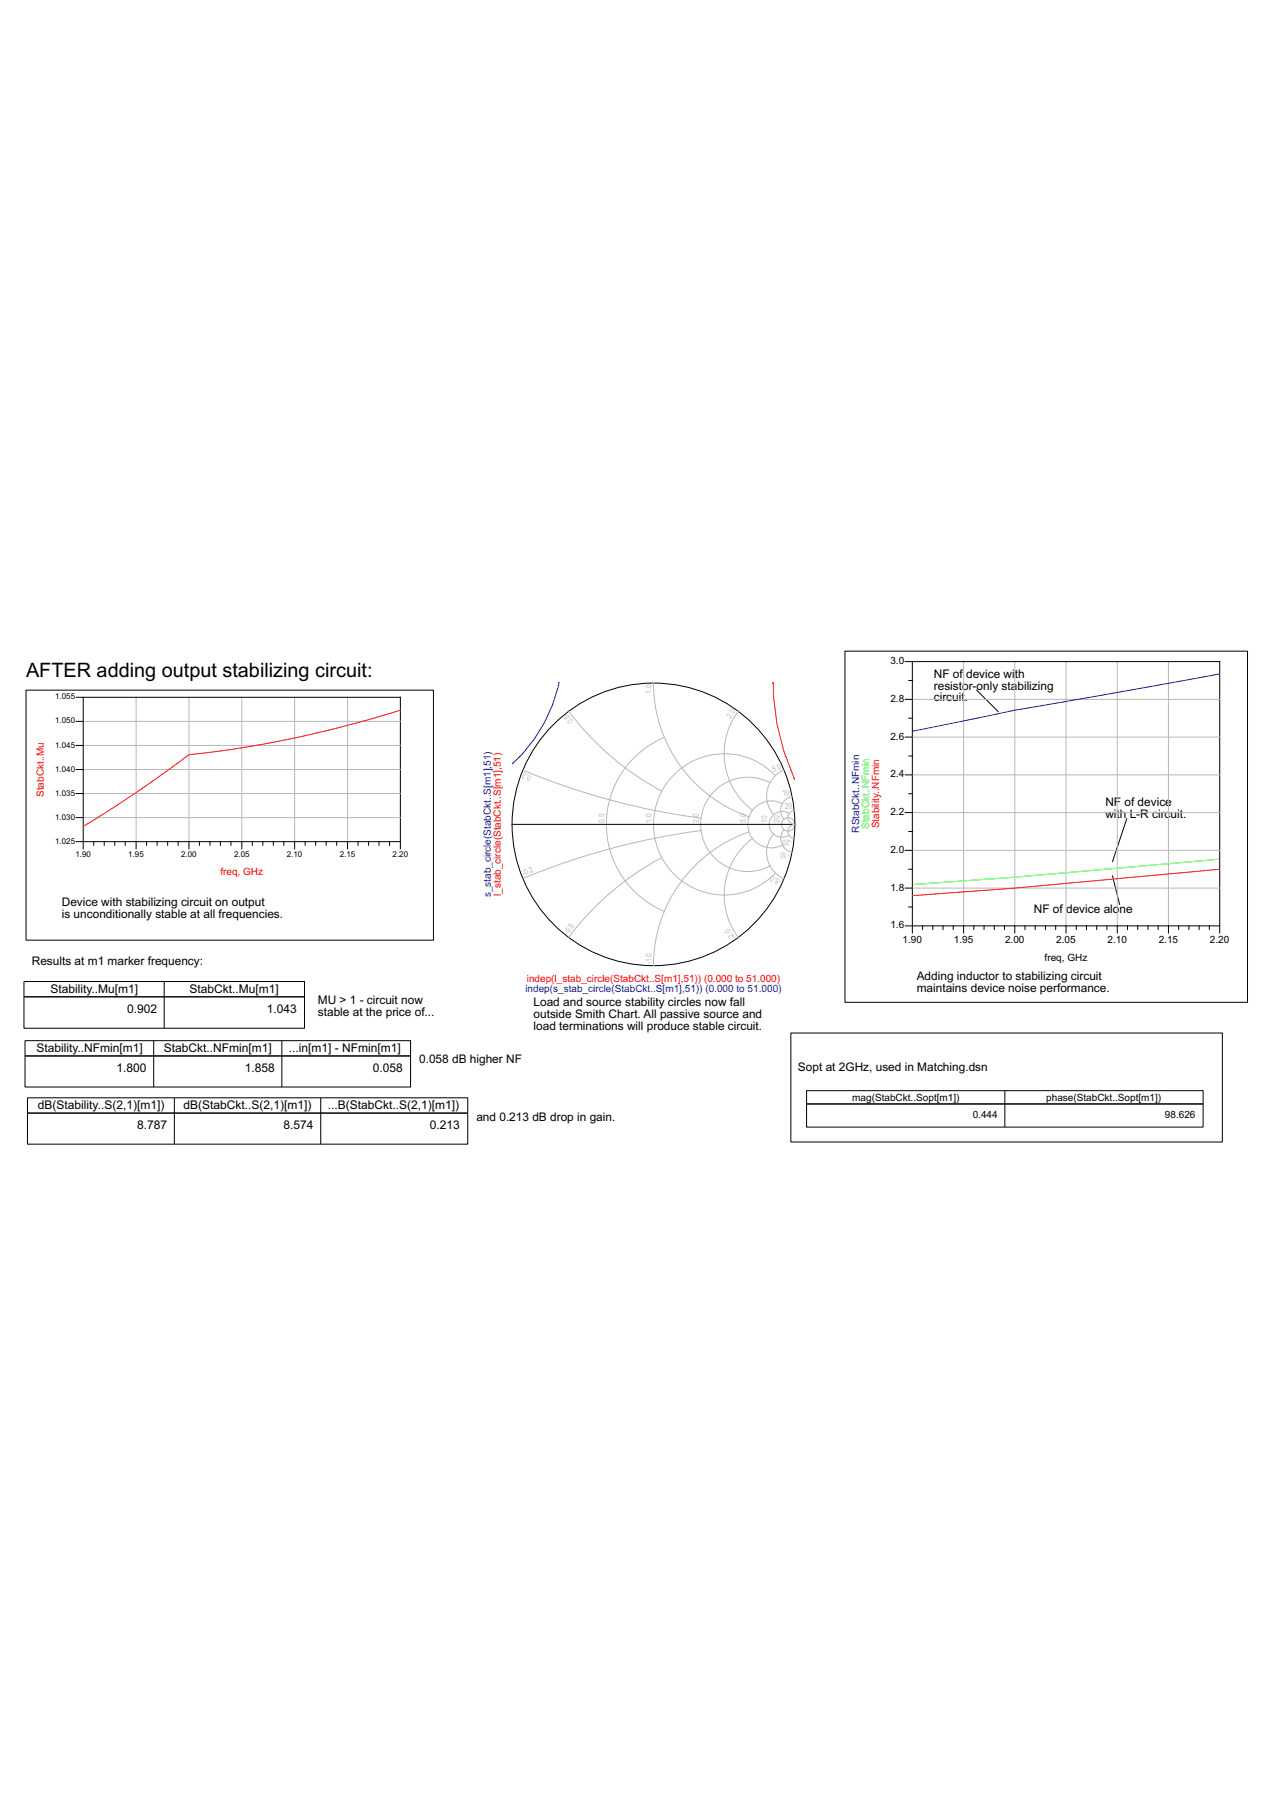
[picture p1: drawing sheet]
<svg xmlns="http://www.w3.org/2000/svg" width="210mm" height="297mm" viewBox="0 0 210 297" stroke-linecap="round" stroke-linejoin="round" font-family="sans-serif">
<path d="M13.8 119.3h52.4M22.5 115.3v23.9M31.2 115.3v23.9M40 115.3v23.9M48.7 115.3v23.9M57.4 115.3v23.9M13.8 135.2h52.4M13.8 131.2h52.4M13.8 127.3h52.4M13.8 123.3h52.4" fill="none" stroke="#b8b8b8" stroke-width=".17"/>
<g fill="none" stroke="#000" stroke-width=".17">
<path d="M12.6 115.3h53.6v25.1M12.6 119.3h1.2M13.8 115.3v25.1M12.6 139.2h53.6M12.6 135.2h1.2M12.6 131.2h1.2M12.6 127.3h1.2M12.6 123.3h1.2M15.5 139.2v.6M17.2 139.2v.6M19 139.2v.6M20.7 139.2v.6"/>
<path d="M22.5 139.2v1.2M24.2 139.2v.6M26 139.2v.6M27.7 139.2v.6M29.4 139.2v.6M31.2 139.2v1.2M33 139.2v.6M34.7 139.2v.6M36.4 139.2v.6M38.2 139.2v.6M40 139.2v1.2M41.7 139.2v.6"/>
<path d="M43.4 139.2v.6M45.2 139.2v.6M46.9 139.2v.6M48.7 139.2v1.2M50.4 139.2v.6M52.2 139.2v.6M53.9 139.2v.6M55.6 139.2v.6M57.4 139.2v1.2M59.2 139.2v.6M60.9 139.2v.6M62.7 139.2v.6"/>
<path d="M64.4 139.2v.6"/>
</g>
<path d="M13.8 136.6v.1z" fill="#f00"/>
<path d="M66.1 117.5a180.4 180.4 0 0 1-34.9 7.3 202.2 202.2 0 0 1-17.4 11.8" fill="none" stroke="#f00" stroke-width=".17"/>
<path d="M66.1 117.4l.1 .1z" fill="#f00"/>
<g fill="none" stroke="#000" stroke-width=".17">
<path d="M139.7 107.7h66.5v58.1h-66.5zM149.6 109.4h52v44.9M149.6 115.7h1.2M150.2 118.8h.6M150.2 112.6h.6M150.8 109.4v44.9M161.4 114.1l3.6 3.6M149.6 134.4h1.2M149.6 128.2h1.2M149.6 121.9h1.2M150.2 137.5h.6M150.2 131.3h.6"/>
<path d="M150.2 125h.6M186.2 135.4l-2.3 7.1M149.6 153.1h52M149.6 146.9h1.2M149.6 140.6h1.2M150.2 150h.6M150.2 143.8h.6M152.5 153.1v.6M154.2 153.1v.6M155.9 153.1v.6M157.5 153.1v.6M159.3 153.1v1.2"/>
<path d="M161 153.1v.6M162.6 153.1v.6M164.3 153.1v.6M166 153.1v.6M167.7 153.1v1.2M169.4 153.1v.6M171.1 153.1v.6M172.8 153.1v.6M174.5 153.1v.6M176.2 153.1v1.2M177.9 153.1v.6M179.6 153.1v.6"/>
<path d="M181.3 153.1v.6M182.9 153.1v.6M183.9 144.9l1.2 4.7M184.7 153.1v1.2M186.4 153.1v.6M188 153.1v.6M189.7 153.1v.6M191.4 153.1v.6M193.1 153.1v1.2M194.8 153.1v.6M196.5 153.1v.6M198.2 153.1v.6"/>
<path d="M199.9 153.1v.6M4 162.3h46.3v7.8h-46.3zM4 164.9h46.2M4.1 172.1h63.8v7.7h-63.8zM4.2 174.6h63.6M25.4 172.2v7.5M27.1 162.4v7.6M46.6 172.2v7.5M130.7 170.9h71.3v18h-71.3zM4.5 181.6h72.8v7.6h-72.8zM4.6 184.1h72.6M28.8 181.6v7.6"/>
<path d="M53 181.6v7.6M133.3 180.4h65.5v6h-65.5zM133.4 182.6h65.4M166.1 180.5v5.8"/>
</g>
<path d="M150.8 115.7h50.8M159.3 109.4v43.7M167.7 109.4v43.7M176.2 109.4v43.7M184.7 109.4v43.7M193.1 109.4v43.7M150.8 134.4h50.8M150.8 128.2h50.8M150.8 121.9h50.8M150.8 146.9h50.8M150.8 140.6h50.8" fill="none" stroke="#b8b8b8" stroke-width=".17"/>
<path d="M150.8 148.1l.1-.1 .1 .2h-.2z" fill="#f00"/>
<path d="M201.4 143.8l-33.7 3.1-16.7 1.2" fill="none" stroke="#f00" stroke-width=".17"/>
<path d="M201.4 143.7h.2v.1h-.2z" fill="#f00"/>
<path d="M150.8 146.2h.1l.1 .2h-.2z" fill="#0f0"/>
<path d="M201.4 142.1l-33.7 3-16.7 1.2" fill="none" stroke="#0f0" stroke-width=".17"/>
<path d="M201.4 142h.2v.2h-.2z" fill="#0f0"/>
<path d="M150.8 120.8h.1l.1 .2h-.2z" fill="#00f"/>
<path d="M201.4 111.5l-16.7 3a609.7 609.7 0 0 0-32.2 6.1l-1.5 .3" fill="none" stroke="#00f" stroke-width=".17"/>
<path d="M201.4 111.4h.2v.1l-.2 .1z" fill="#00f"/>
<g fill="none" stroke="#b8b8b8" stroke-width=".17">
<path d="M94 117.7a46.9 46.9 0 0 0 15.4 13.1M108 113a23.4 23.4 0 0 0 15.8 22.1M122 117.6a11.7 11.7 0 0 0 2.4 16.4M86.5 127.4a116 116 0 0 0 29.3 7.9M109.8 122a15.6 15.6 0 0 0-9.6 14.3 15.6 15.6 0 0 0 9.6 14.4M115.9 137.4a116.1 116.1 0 0 0-29.4 7.9M123.8 137.6a23.4 23.4 0 0 0-15.8 22.1M124.4 138.7a11.7 11.7 0 0 0-2.4 16.3M127.3 129.5a7.8 7.8 0 0 0-11.5 6.8 7.8 7.8 0 0 0 11.5 6.9M127.9 137.9a4.7 4.7 0 0 0 1.7 7.4M128.2 128.3a11.7 11.7 0 0 0-16.7-.3 11.7 11.7 0 0 0 0 16.7 11.7 11.7 0 0 0 16.7-.3M129.3 132.9a3.9 3.9 0 0 0-5.7 3.4 3.9 3.9 0 0 0 5.7 3.5"/>
<path d="M129.6 137.2a2.34 2.34 0 0 0 1.3 3.8M129.6 127.4a4.7 4.7 0 0 0-1.7 7.3M130.4 134.5a2.13 2.13 0 0 0-3.3 1.8 2.13 2.13 0 0 0 3.3 1.8M130.9 131.7a2.34 2.34 0 0 0-1.3 3.8M131.3 134a1.16 1.16 0 0 0-1.1 1.2 1.16 1.16 0 0 0 1.2 1.1M131.4 136.3a1.16 1.16 0 0 0-1.2 1.1 1.16 1.16 0 0 0 1.1 1.3M109.4 141.8a47 47 0 0 0-15.4 13.2"/>
<circle cx="130.3" cy="136.3" r="1.11"/>
</g>
<g fill="none" stroke="#000" stroke-width=".17">
<path d="M84.6 136.3h46.8"/>
<circle cx="108" cy="136.3" r="23.4"/>
</g>
<path d="M127.7 112.8h.2v.2h-.2z" fill="#f00"/>
<path d="M127.8 113a36.5 36.5 0 0 0 3.4 15.6" fill="none" stroke="#f00" stroke-width=".17"/>
<g fill="#f00">
<path d="M131.1 128.6h.2l.1 .1-.2 .1z"/>
<path d="M131.1 128.7l.2-.1 .1 .2v4.2v-3.9z"/>
</g>
<path d="M84.6 126.2l.1-.1 .1 .2-.2 .2v.1z" fill="#00f"/>
<path d="M92.4 113a25 25 0 0 1-7.6 13.2" fill="none" stroke="#00f" stroke-width=".17"/>
<path d="M92.3 112.8h.2l-.1 .2-.1-.1z" fill="#00f"/>
<path d="M4.3 114.1h67.3v41.4h-67.3z" fill="none" stroke="#000" stroke-width=".17"/>
<text font-size="3.3" x="4.3" y="111.9">AFTER adding output stabilizing circuit:</text>
<g font-size="2">
<text x="154.3" y="112.1">NF of</text>
<text x="159.7" y="112.1">device wi</text>
<text x="167.7" y="112.1">t</text>
<text x="168.3" y="112.1">h</text>
<text x="154.3" y="114.1">resistor-only sta</text>
<text x="154.3" y="116">circuit</text>
<text x="159.5" y="116">.</text>
<text x="168.2" y="114.1">bilizing</text>
<text x="182.7" y="133.4">NF of device</text>
<text x="182.7" y="135.3">wit</text>
<text x="185.1" y="135.3">h L-R circ</text>
<text x="193.5" y="135.3">uit.</text>
<text x="10.2" y="149.9">Device with stabilizing circuit on output</text>
<text x="10.2" y="151.9">is unconditionally stable at all frequencies.</text>
<text x="170.9" y="151.1">NF of</text>
<text x="176.2" y="151.1">device alo</text>
<text x="185" y="151.1">ne</text>
<text x="5.3" y="159.6">Results at m1 marker frequency:</text>
<text x="8.3" y="164.2">Stability..Mu[m1]</text>
<text x="21" y="167.5">0.902</text>
<text x="31.3" y="164.2">StabCkt..Mu[m1]</text>
<text x="44.1" y="167.5">1.043</text>
<text x="52.5" y="166">MU &gt; 1 - circuit now</text>
<text x="88.2" y="166.4">Load and source stability circles now fall</text>
<text x="151.5" y="162.1">Adding inductor to stabilizing circuit</text>
<text x="151.5" y="164.1">maintains device noise performance.</text>
<text x="52.5" y="168">stable at the price of...</text>
<text x="88.2" y="168.4">outside Smith Chart. All passive source and</text>
<text x="88.2" y="170.4">load terminations will produce stable circuit.</text>
<text x="6" y="174">Stability..NFmin[m1]</text>
<text x="19.3" y="177.3">1.800</text>
<text x="27.1" y="174">StabCkt..NFmin[m1]</text>
<text x="40.4" y="177.3">1.858</text>
<text x="47.8" y="174">...in[m1] - NFmin[m1]</text>
<text x="61.6" y="177.3">0.058</text>
<text x="69.3" y="175.9">0.058 dB higher NF</text>
<text x="131.9" y="177.1">Sopt at 2GHz, used in Matching.dsn</text>
<text x="6.3" y="183.5">dB(Stability..S(2,1)[m1])</text>
<text x="30.3" y="183.5">dB(StabCkt..S(2,1)[m1])</text>
<text x="54.2" y="183.5">...B(StabCkt..S(2,1)[m1])</text>
<text x="78.7" y="185.3">and 0.213 dB drop in gain.</text>
<text x="22.7" y="186.8">8.787</text>
<text x="46.9" y="186.8">8.574</text>
<text x="71.1" y="186.8">0.213</text>
</g>
<g font-size="1.7">
<text x="147.2" y="109.8">3.0</text>
<text x="147.2" y="116.1">2.8</text>
<text x="147.2" y="122.3">2.6</text>
<text x="147.2" y="128.6">2.4</text>
<text x="147.2" y="134.8">2.2</text>
<text x="147.2" y="141.1">2.0</text>
<text x="147.2" y="147.3">1.8</text>
<text x="147.2" y="153.6">1.6</text>
<text x="149.2" y="155.9">1.90</text>
<text x="157.7" y="155.9">1.95</text>
<text x="166.1" y="155.9">2.00</text>
<text x="174.6" y="155.9">2.05</text>
<text x="183.1" y="155.9">2.10</text>
<text x="191.5" y="155.9">2.15</text>
<text x="200" y="155.9">2.20</text>
<text x="172.7" y="159">freq, GHz</text>
<text x="140.9" y="182">mag(StabCkt..Sopt[m1])</text>
<text x="160.8" y="184.8">0.444</text>
<text x="172.9" y="182">phase(StabCkt..Sopt[m1])</text>
<text x="192.5" y="184.8">98.626</text>
</g>
<g font-size="1.7" fill="#f00">
<text x="7.2" y="131.8" transform="rotate(-90 7.2 131.8)">StabCkt..Mu</text>
<text x="145.3" y="137" transform="rotate(-90 145.3 137)">Stability..NFmin</text>
<text x="36.4" y="144.8">freq, GHz</text>
<text x="82.8" y="148.2" transform="rotate(-90 82.8 148.2)">l_stab_circle(StabCkt..S[m1],51)</text>
<text x="87.1" y="162.4">indep(l_stab_circle(StabCkt..S[m1],51)) (0.000 to 51.000)</text>
</g>
<g font-size="1.7" fill="#00f">
<text x="142" y="137.7" transform="rotate(-90 142 137.7)">RStabCkt..NFmin</text>
<text x="81.1" y="148.4" transform="rotate(-90 81.1 148.4)">s_stab_circle(StabCkt..S[m1],51)</text>
<text x="86.8" y="164.1">indep(s_stab_circle(StabCkt..S[m1],51)) (0.000 to 51.000)</text>
</g>
<text font-size="1.7" fill="#0f0" x="143.6" y="137.1" transform="rotate(-90 143.6 137.1)">StabCkt..NFmin</text>
<g font-size="1.3">
<text x="9.1" y="119.7">1.050</text>
<text x="9.1" y="115.7">1.055</text>
<text x="9.1" y="123.6">1.045</text>
<text x="9.1" y="131.6">1.035</text>
<text x="9.1" y="127.6">1.040</text>
<text x="9.1" y="135.6">1.030</text>
<text x="9.1" y="139.5">1.025</text>
<text x="12.5" y="141.7">1.90</text>
<text x="21.2" y="141.7">1.95</text>
<text x="29.9" y="141.7">2.00</text>
<text x="38.7" y="141.7">2.05</text>
<text x="47.4" y="141.7">2.10</text>
<text x="56.2" y="141.7">2.15</text>
<text x="64.9" y="141.7">2.20</text>
</g>
<g font-size="1.3" fill="#b8b8b8">
<text x="94.8" y="119.2" transform="rotate(-127 94.8 119.2)">0.5</text>
<text x="107.7" y="114.7" transform="rotate(-90 107.7 114.7)">1.0</text>
<text x="120.7" y="118.9" transform="rotate(-53 120.7 118.9)">2.0</text>
<text x="87.9" y="128.3" transform="rotate(-157 87.9 128.3)">0.2</text>
<text x="127.8" y="127.7" transform="rotate(-23 127.8 127.7)">5.0</text>
<text x="129.4" y="131.7" transform="rotate(-11 129.4 131.7)">10</text>
<text x="99.9" y="136.1" transform="rotate(-90 99.9 136.1)">0.5</text>
<text x="107.7" y="136.1" transform="rotate(-90 107.7 136.1)">1.0</text>
<text x="115.5" y="136.1" transform="rotate(-90 115.5 136.1)">2.0</text>
<text x="123.3" y="136.1" transform="rotate(-90 123.3 136.1)">5.0</text>
<text x="126.8" y="136.1" transform="rotate(-90 126.8 136.1)">10</text>
<text x="128.8" y="136.1" transform="rotate(-90 128.8 136.1)">20</text>
<text x="129.8" y="133.8" transform="rotate(-6 129.8 133.8)">20</text>
<text x="130.6" y="141.2" transform="rotate(-169 130.6 141.2)">-10</text>
<text x="131" y="139" transform="rotate(-174 131 139)">-20</text>
<text x="86.5" y="144.9" transform="rotate(-23 86.5 144.9)">-0.2</text>
<text x="129.2" y="145.5" transform="rotate(-157 129.2 145.5)">-5.0</text>
<text x="93.9" y="154.6" transform="rotate(-53 93.9 154.6)">-0.5</text>
<text x="121.6" y="155" transform="rotate(-127 121.6 155)">-2.0</text>
<text x="107.7" y="159.5" transform="rotate(-90 107.7 159.5)">-1.0</text>
</g>
</svg>
